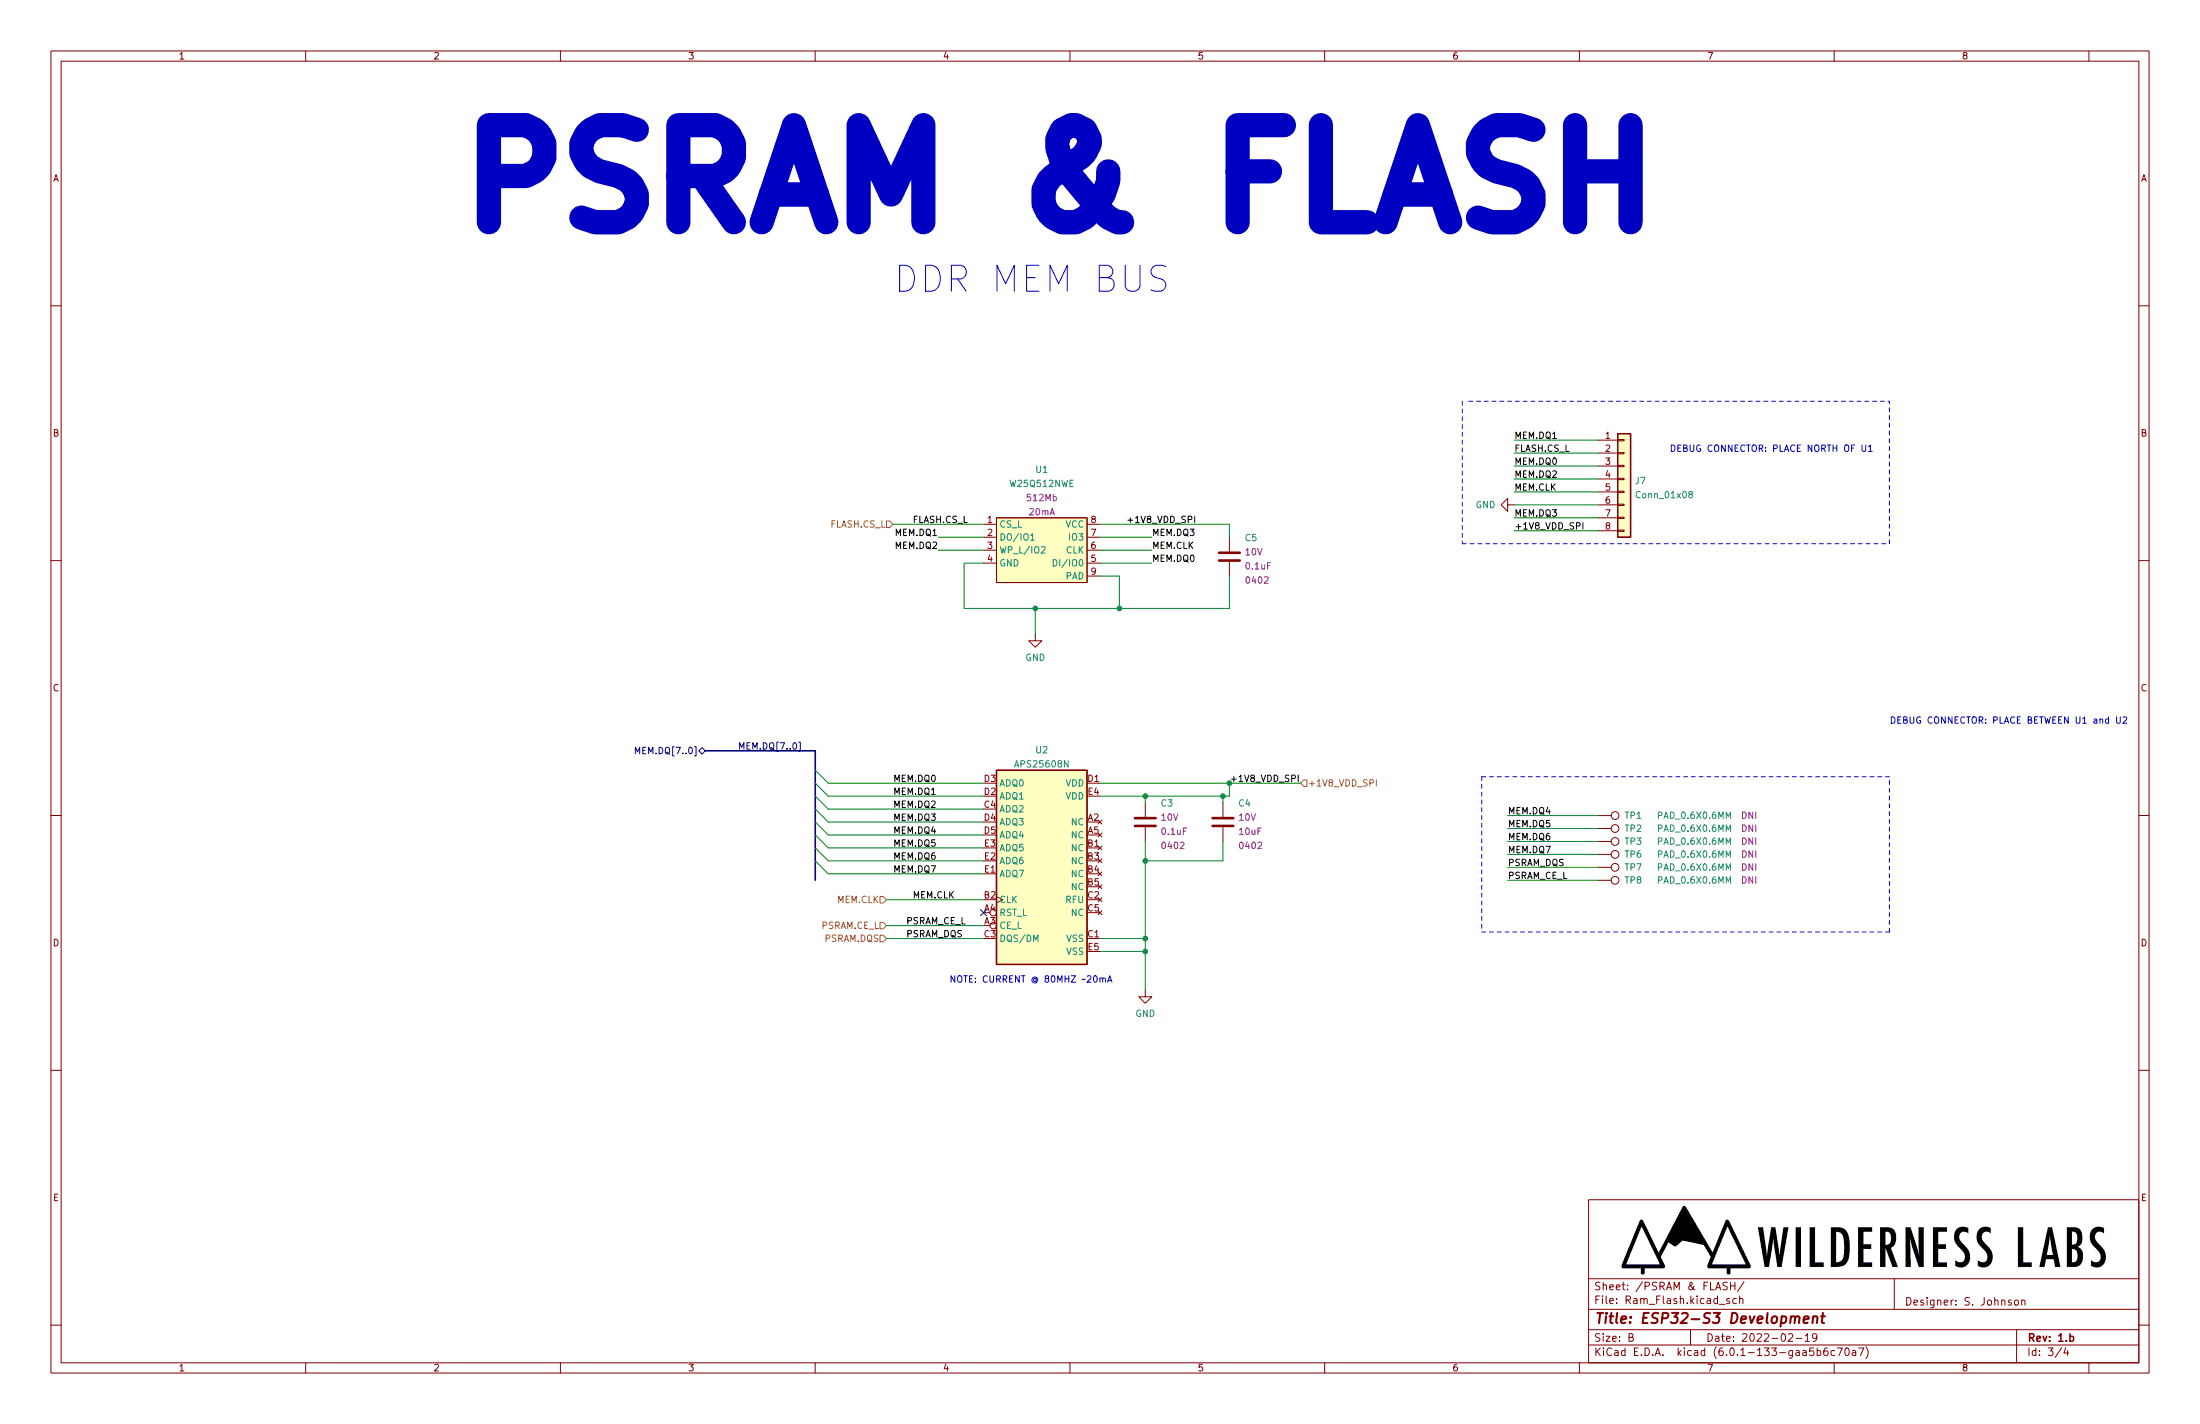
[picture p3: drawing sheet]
(kicad_sch (version 20211123) (generator eeschema)

 (paper "B")

 (title_block
  (title "ESP32-S3 Development")
  (date "2022-02-19")
  (rev "1.b")
  (comment 1 "S. Johnson"))

 (lib_symbols
  (symbol "Connector_Generic:Conn_01x08" (pin_names (offset 1.016) hide) (in_bom yes) (on_board yes)
   (property "Reference" "J" (id 0) (at 0 10.16 0) (effects (font (size 1.27 1.27))))
   (property "Value" "Conn_01x08" (id 1) (at 0 -12.7 0) (effects (font (size 1.27 1.27))))
   (property "Footprint" "" (id 2) (at 0 0 0) (effects (font (size 1.27 1.27)) hide))
   (property "Datasheet" "~" (id 3) (at 0 0 0) (effects (font (size 1.27 1.27)) hide))
   (symbol "Conn_01x08_1_1"
    (rectangle (start -1.27 -10.033) (end 0 -10.287) (stroke (width 0.1524) (type default) (color 0 0 0 0)) (fill (type none)))
    (rectangle (start -1.27 -7.493) (end 0 -7.747) (stroke (width 0.1524) (type default) (color 0 0 0 0)) (fill (type none)))
    (rectangle (start -1.27 -4.953) (end 0 -5.207) (stroke (width 0.1524) (type default) (color 0 0 0 0)) (fill (type none)))
    (rectangle (start -1.27 -2.413) (end 0 -2.667) (stroke (width 0.1524) (type default) (color 0 0 0 0)) (fill (type none)))
    (rectangle (start -1.27 0.127) (end 0 -0.127) (stroke (width 0.1524) (type default) (color 0 0 0 0)) (fill (type none)))
    (rectangle (start -1.27 2.667) (end 0 2.413) (stroke (width 0.1524) (type default) (color 0 0 0 0)) (fill (type none)))
    (rectangle (start -1.27 5.207) (end 0 4.953) (stroke (width 0.1524) (type default) (color 0 0 0 0)) (fill (type none)))
    (rectangle (start -1.27 7.747) (end 0 7.493) (stroke (width 0.1524) (type default) (color 0 0 0 0)) (fill (type none)))
    (rectangle (start -1.27 8.89) (end 1.27 -11.43) (stroke (width 0.254) (type default) (color 0 0 0 0)) (fill (type background)))
    (pin passive line (at -5.08 7.62 0) (length 3.81) (name "Pin_1" (effects (font (size 1.27 1.27)))) (number "1" (effects (font (size 1.27 1.27)))))
    (pin passive line (at -5.08 5.08 0) (length 3.81) (name "Pin_2" (effects (font (size 1.27 1.27)))) (number "2" (effects (font (size 1.27 1.27)))))
    (pin passive line (at -5.08 2.54 0) (length 3.81) (name "Pin_3" (effects (font (size 1.27 1.27)))) (number "3" (effects (font (size 1.27 1.27)))))
    (pin passive line (at -5.08 0 0) (length 3.81) (name "Pin_4" (effects (font (size 1.27 1.27)))) (number "4" (effects (font (size 1.27 1.27)))))
    (pin passive line (at -5.08 -2.54 0) (length 3.81) (name "Pin_5" (effects (font (size 1.27 1.27)))) (number "5" (effects (font (size 1.27 1.27)))))
    (pin passive line (at -5.08 -5.08 0) (length 3.81) (name "Pin_6" (effects (font (size 1.27 1.27)))) (number "6" (effects (font (size 1.27 1.27)))))
    (pin passive line (at -5.08 -7.62 0) (length 3.81) (name "Pin_7" (effects (font (size 1.27 1.27)))) (number "7" (effects (font (size 1.27 1.27)))))
    (pin passive line (at -5.08 -10.16 0) (length 3.81) (name "Pin_8" (effects (font (size 1.27 1.27)))) (number "8" (effects (font (size 1.27 1.27)))))))
  (symbol "SLJ_Capacitor_0402:C_0402_0.1UF_10V_X5R" (pin_numbers hide) (pin_names (offset 0.254)) (in_bom yes) (on_board yes)
   (property "Reference" "C" (id 0) (at 0.635 3.81 0) (effects (font (size 1.27 1.27)) (justify left)))
   (property "Value" "C_0402_0.1UF_10V_X5R" (id 1) (at 10.16 -11.43 0) (effects (font (size 1.27 1.27)) (justify left) hide))
   (property "Footprint" "SLJ_SMT:C_0402_1005Metric" (id 2) (at 0.9652 -2.54 0) (effects (font (size 1.27 1.27)) hide))
   (property "Datasheet" "~" (id 3) (at 0 1.27 0) (effects (font (size 1.27 1.27)) hide))
   (property "MF" "KEMET" (id 4) (at 22.86 -16.51 0) (effects (font (size 1.27 1.27)) hide))
   (property "PN" "C0402C104M8PACTU" (id 5) (at 20.32 -13.97 0) (effects (font (size 1.27 1.27)) hide))
   (property "MF2" "Samsung Electro-Mechanics" (id 6) (at 20.32 -19.05 0) (effects (font (size 1.27 1.27)) hide))
   (property "PN2" "CL05A104MP5NNNC" (id 7) (at 15.24 -21.59 0) (effects (font (size 1.27 1.27)) hide))
   (property "Voltage" "10V" (id 8) (at 7.62 -3.81 0) (effects (font (size 1.27 1.27))))
   (property "Tolerance" "20%" (id 9) (at 7.62 -6.35 0) (effects (font (size 1.27 1.27)) hide))
   (property "Cap_value" "0.1uF" (id 10) (at 7.62 -1.27 0) (effects (font (size 1.27 1.27))))
   (property "Size" "0402" (id 11) (at 7.62 1.27 0) (effects (font (size 1.27 1.27))))
   (symbol "C_0402_0.1UF_10V_X5R_0_1"
    (polyline (pts (xy -2.032 0.508) (xy 2.032 0.508)) (stroke (width 0.508) (type default) (color 0 0 0 0)) (fill (type none)))
    (polyline (pts (xy -2.032 2.032) (xy 2.032 2.032)) (stroke (width 0.508) (type default) (color 0 0 0 0)) (fill (type none))))
   (symbol "C_0402_0.1UF_10V_X5R_1_1"
    (pin passive line (at 0 5.08 270) (length 2.794) (name "~" (effects (font (size 1.27 1.27)))) (number "1" (effects (font (size 1.27 1.27)))))
    (pin passive line (at 0 -2.54 90) (length 2.794) (name "~" (effects (font (size 1.27 1.27)))) (number "2" (effects (font (size 1.27 1.27)))))))
  (symbol "SLJ_Capacitor_0402:C_0402_10UF_10V_X5R" (pin_numbers hide) (pin_names (offset 0.254)) (in_bom yes) (on_board yes)
   (property "Reference" "C" (id 0) (at 0.635 3.81 0) (effects (font (size 1.27 1.27)) (justify left)))
   (property "Value" "C_0402_10UF_10V_X5R" (id 1) (at 10.16 -11.43 0) (effects (font (size 1.27 1.27)) (justify left) hide))
   (property "Footprint" "SLJ_SMT:C_0402_1005Metric" (id 2) (at 0.9652 -2.54 0) (effects (font (size 1.27 1.27)) hide))
   (property "Datasheet" "~" (id 3) (at 0 1.27 0) (effects (font (size 1.27 1.27)) hide))
   (property "MF" "Samsung Electro-Mechanics" (id 4) (at 22.86 -16.51 0) (effects (font (size 1.27 1.27)) hide))
   (property "PN" "CL05A106MP5NUNC" (id 5) (at 20.32 -13.97 0) (effects (font (size 1.27 1.27)) hide))
   (property "MF2" "Samsung Electro-Mechanics" (id 6) (at 20.32 -19.05 0) (effects (font (size 1.27 1.27)) hide))
   (property "PN2" "CL05A106MP8NUB8" (id 7) (at 15.24 -21.59 0) (effects (font (size 1.27 1.27)) hide))
   (property "Voltage" "10V" (id 8) (at 7.62 -3.81 0) (effects (font (size 1.27 1.27))))
   (property "Tolerance" "20%" (id 9) (at 7.62 -6.35 0) (effects (font (size 1.27 1.27)) hide))
   (property "Cap_value" "10uF" (id 10) (at 7.62 -1.27 0) (effects (font (size 1.27 1.27))))
   (property "Size" "0402" (id 11) (at 7.62 1.27 0) (effects (font (size 1.27 1.27))))
   (symbol "C_0402_10UF_10V_X5R_0_1"
    (polyline (pts (xy -2.032 0.508) (xy 2.032 0.508)) (stroke (width 0.508) (type default) (color 0 0 0 0)) (fill (type none)))
    (polyline (pts (xy -2.032 2.032) (xy 2.032 2.032)) (stroke (width 0.508) (type default) (color 0 0 0 0)) (fill (type none))))
   (symbol "C_0402_10UF_10V_X5R_1_1"
    (pin passive line (at 0 5.08 270) (length 2.794) (name "~" (effects (font (size 1.27 1.27)))) (number "1" (effects (font (size 1.27 1.27)))))
    (pin passive line (at 0 -2.54 90) (length 2.794) (name "~" (effects (font (size 1.27 1.27)))) (number "2" (effects (font (size 1.27 1.27)))))))
  (symbol "SLJ_Mechanical:PAD_0.6X0.6MM" (pin_numbers hide) (pin_names (offset 0.762) hide) (in_bom yes) (on_board yes)
   (property "Reference" "TP" (id 0) (at 0 6.858 0) (effects (font (size 1.27 1.27))))
   (property "Value" "PAD_0.6X0.6MM" (id 1) (at 0 5.08 0) (effects (font (size 1.27 1.27))))
   (property "Footprint" "SLJ_Mechanical:PAD_SQ_0.6X0.6MM" (id 2) (at 5.08 0 0) (effects (font (size 1.27 1.27)) hide))
   (property "Datasheet" "~" (id 3) (at 5.08 0 0) (effects (font (size 1.27 1.27)) hide))
   (property "DNI" "DNI" (id 4) (at 2.54 -2.54 0) (effects (font (size 1.27 1.27))))
   (symbol "PAD_0.6X0.6MM_0_1"
    (circle (center 0 3.302) (radius 0.762) (stroke (width 0) (type default) (color 0 0 0 0)) (fill (type none))))
   (symbol "PAD_0.6X0.6MM_1_1"
    (pin passive line (at 0 0 90) (length 2.54) (name "1" (effects (font (size 1.27 1.27)))) (number "1" (effects (font (size 1.27 1.27)))))))
  (symbol "SLJ_Memory:APS25608N" (in_bom yes) (on_board yes)
   (property "Reference" "U" (id 0) (at -6.35 6.35 0) (effects (font (size 1.27 1.27))))
   (property "Value" "APS25608N" (id 1) (at 3.81 6.35 0) (effects (font (size 1.27 1.27)) (justify left)))
   (property "Footprint" "SLJ_BGA:BGA24C100P5X5_800X600X120N" (id 2) (at 0 -38.1 0) (effects (font (size 1.27 1.27)) hide))
   (property "Datasheet" "https://www.apmemory.com/wp-content/uploads/APM_PSRAM_OPI_Xccela-APS25608N-OBRx-v1.0-PKG.pdf" (id 3) (at 0 0 0) (effects (font (size 1.27 1.27)) hide))
   (property "MF" "AP memory" (id 4) (at 0 -43.18 0) (effects (font (size 1.27 1.27)) hide))
   (property "PN" "APS25608N-OBR-BD" (id 5) (at 0 -40.64 0) (effects (font (size 1.27 1.27)) hide))
   (symbol "APS25608N_0_0"
    (pin no_connect line (at 10.16 -20.32 180) (length 2.54) (name "NC" (effects (font (size 1.27 1.27)))) (number "B5" (effects (font (size 1.27 1.27)))))
    (pin power_in line (at 10.16 -30.48 180) (length 2.54) (name "VSS" (effects (font (size 1.27 1.27)))) (number "C1" (effects (font (size 1.27 1.27)))))
    (pin no_connect line (at 10.16 -22.86 180) (length 2.54) (name "RFU" (effects (font (size 1.27 1.27)))) (number "C2" (effects (font (size 1.27 1.27)))))
    (pin input line (at -12.7 -30.48 0) (length 2.54) (name "DQS/DM" (effects (font (size 1.27 1.27)))) (number "C3" (effects (font (size 1.27 1.27)))))
    (pin bidirectional line (at -12.7 -5.08 0) (length 2.54) (name "ADQ2" (effects (font (size 1.27 1.27)))) (number "C4" (effects (font (size 1.27 1.27)))))
    (pin no_connect line (at 10.16 -25.4 180) (length 2.54) (name "NC" (effects (font (size 1.27 1.27)))) (number "C5" (effects (font (size 1.27 1.27)))))
    (pin power_in line (at 10.16 0 180) (length 2.54) (name "VDD" (effects (font (size 1.27 1.27)))) (number "D1" (effects (font (size 1.27 1.27)))))
    (pin bidirectional line (at -12.7 -2.54 0) (length 2.54) (name "ADQ1" (effects (font (size 1.27 1.27)))) (number "D2" (effects (font (size 1.27 1.27)))))
    (pin bidirectional line (at -12.7 0 0) (length 2.54) (name "ADQ0" (effects (font (size 1.27 1.27)))) (number "D3" (effects (font (size 1.27 1.27)))))
    (pin bidirectional line (at -12.7 -7.62 0) (length 2.54) (name "ADQ3" (effects (font (size 1.27 1.27)))) (number "D4" (effects (font (size 1.27 1.27)))))
    (pin bidirectional line (at -12.7 -10.16 0) (length 2.54) (name "ADQ4" (effects (font (size 1.27 1.27)))) (number "D5" (effects (font (size 1.27 1.27)))))
    (pin bidirectional line (at -12.7 -17.78 0) (length 2.54) (name "ADQ7" (effects (font (size 1.27 1.27)))) (number "E1" (effects (font (size 1.27 1.27)))))
    (pin bidirectional line (at -12.7 -15.24 0) (length 2.54) (name "ADQ6" (effects (font (size 1.27 1.27)))) (number "E2" (effects (font (size 1.27 1.27)))))
    (pin bidirectional line (at -12.7 -12.7 0) (length 2.54) (name "ADQ5" (effects (font (size 1.27 1.27)))) (number "E3" (effects (font (size 1.27 1.27)))))
    (pin power_in line (at 10.16 -2.54 180) (length 2.54) (name "VDD" (effects (font (size 1.27 1.27)))) (number "E4" (effects (font (size 1.27 1.27)))))
    (pin power_in line (at 10.16 -33.02 180) (length 2.54) (name "VSS" (effects (font (size 1.27 1.27)))) (number "E5" (effects (font (size 1.27 1.27))))))
   (symbol "APS25608N_1_1"
    (rectangle (start -10.16 2.54) (end 7.62 -35.56) (stroke (width 0.254) (type default) (color 0 0 0 0)) (fill (type background)))
    (pin no_connect line (at 10.16 -7.62 180) (length 2.54) (name "NC" (effects (font (size 1.27 1.27)))) (number "A2" (effects (font (size 1.27 1.27)))))
    (pin input inverted (at -12.7 -27.94 0) (length 2.54) (name "CE_L" (effects (font (size 1.27 1.27)))) (number "A3" (effects (font (size 1.27 1.27)))))
    (pin input inverted (at -12.7 -25.4 0) (length 2.54) (name "RST_L" (effects (font (size 1.27 1.27)))) (number "A4" (effects (font (size 1.27 1.27)))))
    (pin no_connect line (at 10.16 -10.16 180) (length 2.54) (name "NC" (effects (font (size 1.27 1.27)))) (number "A5" (effects (font (size 1.27 1.27)))))
    (pin no_connect line (at 10.16 -12.7 180) (length 2.54) (name "NC" (effects (font (size 1.27 1.27)))) (number "B1" (effects (font (size 1.27 1.27)))))
    (pin input clock (at -12.7 -22.86 0) (length 2.54) (name "CLK" (effects (font (size 1.27 1.27)))) (number "B2" (effects (font (size 1.27 1.27)))))
    (pin no_connect line (at 10.16 -15.24 180) (length 2.54) (name "NC" (effects (font (size 1.27 1.27)))) (number "B3" (effects (font (size 1.27 1.27)))))
    (pin no_connect line (at 10.16 -17.78 180) (length 2.54) (name "NC" (effects (font (size 1.27 1.27)))) (number "B4" (effects (font (size 1.27 1.27)))))))
  (symbol "SLJ_Memory:W25Q512NWE" (in_bom yes) (on_board yes)
   (property "Reference" "U?" (id 0) (at 11.43 10.7359 0) (effects (font (size 1.27 1.27))))
   (property "Value" "W25Q512NWE" (id 1) (at 11.43 7.9608 0) (effects (font (size 1.27 1.27))))
   (property "Footprint" "SLJ_SMT:WSON-8-1EP_6x8mm_P1.27mm_EP3.4x4.3mm" (id 2) (at 0 0 0) (effects (font (size 1.27 1.27)) hide))
   (property "Datasheet" "https://drive.google.com/file/d/1-iOL5XZuBnhdoKz-WiYGnpQ-s3Av8qaO/view?usp=sharing" (id 3) (at 15.24 -22.86 0) (effects (font (size 1.27 1.27)) hide))
   (property "MF" "Winbond" (id 4) (at 12.7 2.54 0) (effects (font (size 1.27 1.27)) hide))
   (property "PN" "W25Q512NWEIM" (id 5) (at 12.7 -20.32 0) (effects (font (size 1.27 1.27)) hide))
   (property "DENSITY" "512Mb" (id 6) (at 11.43 5.1857 0) (effects (font (size 1.27 1.27))))
   (property "MAX CURRENT" "20mA" (id 7) (at 11.43 2.4106 0) (effects (font (size 1.27 1.27))))
   (property "VOLTAGE" "1.8V" (id 8) (at 0 0 0) (effects (font (size 1.27 1.27)) hide))
   (symbol "W25Q512NWE_0_0"
    (pin input line (at 0 0 0) (length 2.54) (name "CS_L" (effects (font (size 1.27 1.27)))) (number "1" (effects (font (size 1.27 1.27)))))
    (pin bidirectional line (at 0 -2.54 0) (length 2.54) (name "DO/IO1" (effects (font (size 1.27 1.27)))) (number "2" (effects (font (size 1.27 1.27)))))
    (pin bidirectional line (at 0 -5.08 0) (length 2.54) (name "WP_L/IO2" (effects (font (size 1.27 1.27)))) (number "3" (effects (font (size 1.27 1.27)))))
    (pin power_in line (at 0 -7.62 0) (length 2.54) (name "GND" (effects (font (size 1.27 1.27)))) (number "4" (effects (font (size 1.27 1.27)))))
    (pin bidirectional line (at 22.86 -7.62 180) (length 2.54) (name "DI/IO0" (effects (font (size 1.27 1.27)))) (number "5" (effects (font (size 1.27 1.27)))))
    (pin input line (at 22.86 -5.08 180) (length 2.54) (name "CLK" (effects (font (size 1.27 1.27)))) (number "6" (effects (font (size 1.27 1.27)))))
    (pin bidirectional line (at 22.86 -2.54 180) (length 2.54) (name "IO3" (effects (font (size 1.27 1.27)))) (number "7" (effects (font (size 1.27 1.27)))))
    (pin power_in line (at 22.86 0 180) (length 2.54) (name "VCC" (effects (font (size 1.27 1.27)))) (number "8" (effects (font (size 1.27 1.27))))))
   (symbol "W25Q512NWE_0_1"
    (rectangle (start 2.54 1.27) (end 20.32 -11.43) (stroke (width 0.1524) (type default) (color 0 0 0 0)) (fill (type background))))
   (symbol "W25Q512NWE_1_1"
    (pin unspecified line (at 22.86 -10.16 180) (length 2.54) (name "PAD" (effects (font (size 1.27 1.27)))) (number "9" (effects (font (size 1.27 1.27)))))))
  (symbol "power:GND" (power) (pin_names (offset 0)) (in_bom yes) (on_board yes)
   (property "Reference" "#PWR" (id 0) (at 0 -6.35 0) (effects (font (size 1.27 1.27)) hide))
   (property "Value" "GND" (id 1) (at 0 -3.81 0) (effects (font (size 1.27 1.27))))
   (property "Footprint" "" (id 2) (at 0 0 0) (effects (font (size 1.27 1.27)) hide))
   (property "Datasheet" "" (id 3) (at 0 0 0) (effects (font (size 1.27 1.27)) hide))
   (symbol "GND_0_1"
    (polyline (pts (xy 0 0) (xy 0 -1.27) (xy 1.27 -1.27) (xy 0 -2.54) (xy -1.27 -1.27) (xy 0 -1.27)) (stroke (width 0) (type default) (color 0 0 0 0)) (fill (type none))))
   (symbol "GND_1_1"
    (pin power_in line (at 0 0 270) (length 0) hide (name "GND" (effects (font (size 1.27 1.27)))) (number "1" (effects (font (size 1.27 1.27))))))))

 (junction (at 224.79 168.91) (diameter 0) (color 0 0 0 0))
 (junction (at 224.79 156.21) (diameter 0) (color 0 0 0 0))
 (junction (at 219.71 119.38) (diameter 0) (color 0 0 0 0))
 (junction (at 203.2 119.38) (diameter 0) (color 0 0 0 0))
 (junction (at 240.03 156.21) (diameter 0) (color 0 0 0 0))
 (junction (at 224.79 186.69) (diameter 0) (color 0 0 0 0))
 (junction (at 241.3 153.67) (diameter 0) (color 0 0 0 0))
 (junction (at 224.79 184.15) (diameter 0) (color 0 0 0 0))

 (no_connect (at 193.04 179.07))

 (bus_entry (at 160.02 153.67) (size 2.54 2.54) (stroke (width 0) (type default) (color 0 0 0 0)))
 (bus_entry (at 160.02 166.37) (size 2.54 2.54) (stroke (width 0) (type default) (color 0 0 0 0)))
 (bus_entry (at 160.02 168.91) (size 2.54 2.54) (stroke (width 0) (type default) (color 0 0 0 0)))
 (bus_entry (at 160.02 151.13) (size 2.54 2.54) (stroke (width 0) (type default) (color 0 0 0 0)))
 (bus_entry (at 160.02 156.21) (size 2.54 2.54) (stroke (width 0) (type default) (color 0 0 0 0)))
 (bus_entry (at 160.02 163.83) (size 2.54 2.54) (stroke (width 0) (type default) (color 0 0 0 0)))
 (bus_entry (at 160.02 161.29) (size 2.54 2.54) (stroke (width 0) (type default) (color 0 0 0 0)))
 (bus_entry (at 160.02 158.75) (size 2.54 2.54) (stroke (width 0) (type default) (color 0 0 0 0)))

 (wire (pts (xy 162.56 153.67) (xy 193.04 153.67)) (stroke (width 0) (type default) (color 0 0 0 0)))
 (wire (pts (xy 297.18 91.44) (xy 313.69 91.44)) (stroke (width 0) (type default) (color 0 0 0 0)))
 (bus (pts (xy 160.02 151.13) (xy 160.02 153.67)) (stroke (width 0) (type default) (color 0 0 0 0)))

 (wire (pts (xy 219.71 113.03) (xy 219.71 119.38)) (stroke (width 0) (type default) (color 0 0 0 0)))
 (wire (pts (xy 184.15 105.41) (xy 193.04 105.41)) (stroke (width 0) (type default) (color 0 0 0 0)))
 (polyline (pts (xy 290.83 152.4) (xy 290.83 182.88)) (stroke (width 0) (type default) (color 0 0 0 0)))

 (wire (pts (xy 241.3 113.03) (xy 241.3 119.38)) (stroke (width 0) (type default) (color 0 0 0 0)))
 (wire (pts (xy 215.9 113.03) (xy 219.71 113.03)) (stroke (width 0) (type default) (color 0 0 0 0)))
 (bus (pts (xy 160.02 147.32) (xy 160.02 151.13)) (stroke (width 0) (type default) (color 0 0 0 0)))

 (wire (pts (xy 241.3 156.21) (xy 241.3 153.67)) (stroke (width 0) (type default) (color 0 0 0 0)))
 (wire (pts (xy 224.79 168.91) (xy 240.03 168.91)) (stroke (width 0) (type default) (color 0 0 0 0)))
 (bus (pts (xy 160.02 163.83) (xy 160.02 166.37)) (stroke (width 0) (type default) (color 0 0 0 0)))

 (polyline (pts (xy 287.02 78.74) (xy 287.02 106.68)) (stroke (width 0) (type default) (color 0 0 0 0)))

 (wire (pts (xy 240.03 157.48) (xy 240.03 156.21)) (stroke (width 0) (type default) (color 0 0 0 0)))
 (wire (pts (xy 297.18 93.98) (xy 313.69 93.98)) (stroke (width 0) (type default) (color 0 0 0 0)))
 (wire (pts (xy 224.79 157.48) (xy 224.79 156.21)) (stroke (width 0) (type default) (color 0 0 0 0)))
 (wire (pts (xy 295.91 165.1) (xy 313.69 165.1)) (stroke (width 0) (type default) (color 0 0 0 0)))
 (wire (pts (xy 224.79 186.69) (xy 224.79 194.31)) (stroke (width 0) (type default) (color 0 0 0 0)))
 (bus (pts (xy 138.43 147.32) (xy 160.02 147.32)) (stroke (width 0) (type default) (color 0 0 0 0)))

 (polyline (pts (xy 370.84 182.88) (xy 370.84 152.4)) (stroke (width 0) (type default) (color 0 0 0 0)))

 (wire (pts (xy 219.71 119.38) (xy 203.2 119.38)) (stroke (width 0) (type default) (color 0 0 0 0)))
 (wire (pts (xy 297.18 101.6) (xy 313.69 101.6)) (stroke (width 0) (type default) (color 0 0 0 0)))
 (wire (pts (xy 162.56 168.91) (xy 193.04 168.91)) (stroke (width 0) (type default) (color 0 0 0 0)))
 (wire (pts (xy 297.18 96.52) (xy 313.69 96.52)) (stroke (width 0) (type default) (color 0 0 0 0)))
 (wire (pts (xy 295.91 167.64) (xy 313.69 167.64)) (stroke (width 0) (type default) (color 0 0 0 0)))
 (wire (pts (xy 184.15 107.95) (xy 193.04 107.95)) (stroke (width 0) (type default) (color 0 0 0 0)))
 (bus (pts (xy 160.02 168.91) (xy 160.02 172.72)) (stroke (width 0) (type default) (color 0 0 0 0)))

 (wire (pts (xy 295.91 170.18) (xy 313.69 170.18)) (stroke (width 0) (type default) (color 0 0 0 0)))
 (wire (pts (xy 295.91 172.72) (xy 313.69 172.72)) (stroke (width 0) (type default) (color 0 0 0 0)))
 (polyline (pts (xy 290.83 152.4) (xy 370.84 152.4)) (stroke (width 0) (type default) (color 0 0 0 0)))

 (wire (pts (xy 215.9 102.87) (xy 241.3 102.87)) (stroke (width 0) (type default) (color 0 0 0 0)))
 (polyline (pts (xy 370.84 106.68) (xy 370.84 78.74)) (stroke (width 0) (type default) (color 0 0 0 0)))

 (wire (pts (xy 226.06 107.95) (xy 215.9 107.95)) (stroke (width 0) (type default) (color 0 0 0 0)))
 (wire (pts (xy 295.91 162.56) (xy 313.69 162.56)) (stroke (width 0) (type default) (color 0 0 0 0)))
 (wire (pts (xy 224.79 184.15) (xy 224.79 186.69)) (stroke (width 0) (type default) (color 0 0 0 0)))
 (wire (pts (xy 162.56 161.29) (xy 193.04 161.29)) (stroke (width 0) (type default) (color 0 0 0 0)))
 (wire (pts (xy 215.9 153.67) (xy 241.3 153.67)) (stroke (width 0) (type default) (color 0 0 0 0)))
 (wire (pts (xy 297.18 86.36) (xy 313.69 86.36)) (stroke (width 0) (type default) (color 0 0 0 0)))
 (wire (pts (xy 224.79 156.21) (xy 240.03 156.21)) (stroke (width 0) (type default) (color 0 0 0 0)))
 (wire (pts (xy 215.9 156.21) (xy 224.79 156.21)) (stroke (width 0) (type default) (color 0 0 0 0)))
 (wire (pts (xy 162.56 171.45) (xy 193.04 171.45)) (stroke (width 0) (type default) (color 0 0 0 0)))
 (wire (pts (xy 162.56 156.21) (xy 193.04 156.21)) (stroke (width 0) (type default) (color 0 0 0 0)))
 (wire (pts (xy 203.2 119.38) (xy 189.23 119.38)) (stroke (width 0) (type default) (color 0 0 0 0)))
 (wire (pts (xy 224.79 168.91) (xy 224.79 184.15)) (stroke (width 0) (type default) (color 0 0 0 0)))
 (wire (pts (xy 162.56 163.83) (xy 193.04 163.83)) (stroke (width 0) (type default) (color 0 0 0 0)))
 (bus (pts (xy 160.02 158.75) (xy 160.02 161.29)) (stroke (width 0) (type default) (color 0 0 0 0)))

 (wire (pts (xy 241.3 102.87) (xy 241.3 105.41)) (stroke (width 0) (type default) (color 0 0 0 0)))
 (wire (pts (xy 203.2 119.38) (xy 203.2 124.46)) (stroke (width 0) (type default) (color 0 0 0 0)))
 (wire (pts (xy 189.23 119.38) (xy 189.23 110.49)) (stroke (width 0) (type default) (color 0 0 0 0)))
 (wire (pts (xy 224.79 165.1) (xy 224.79 168.91)) (stroke (width 0) (type default) (color 0 0 0 0)))
 (wire (pts (xy 240.03 165.1) (xy 240.03 168.91)) (stroke (width 0) (type default) (color 0 0 0 0)))
 (wire (pts (xy 215.9 105.41) (xy 226.06 105.41)) (stroke (width 0) (type default) (color 0 0 0 0)))
 (wire (pts (xy 297.18 104.14) (xy 313.69 104.14)) (stroke (width 0) (type default) (color 0 0 0 0)))
 (polyline (pts (xy 287.02 106.68) (xy 370.84 106.68)) (stroke (width 0) (type default) (color 0 0 0 0)))

 (bus (pts (xy 160.02 161.29) (xy 160.02 163.83)) (stroke (width 0) (type default) (color 0 0 0 0)))

 (wire (pts (xy 175.26 102.87) (xy 193.04 102.87)) (stroke (width 0) (type default) (color 0 0 0 0)))
 (wire (pts (xy 215.9 186.69) (xy 224.79 186.69)) (stroke (width 0) (type default) (color 0 0 0 0)))
 (wire (pts (xy 240.03 156.21) (xy 241.3 156.21)) (stroke (width 0) (type default) (color 0 0 0 0)))
 (bus (pts (xy 160.02 156.21) (xy 160.02 158.75)) (stroke (width 0) (type default) (color 0 0 0 0)))

 (wire (pts (xy 173.99 176.53) (xy 193.04 176.53)) (stroke (width 0) (type default) (color 0 0 0 0)))
 (wire (pts (xy 215.9 184.15) (xy 224.79 184.15)) (stroke (width 0) (type default) (color 0 0 0 0)))
 (wire (pts (xy 162.56 158.75) (xy 193.04 158.75)) (stroke (width 0) (type default) (color 0 0 0 0)))
 (bus (pts (xy 160.02 166.37) (xy 160.02 168.91)) (stroke (width 0) (type default) (color 0 0 0 0)))

 (polyline (pts (xy 290.83 182.88) (xy 370.84 182.88)) (stroke (width 0) (type default) (color 0 0 0 0)))

 (wire (pts (xy 297.18 88.9) (xy 313.69 88.9)) (stroke (width 0) (type default) (color 0 0 0 0)))
 (polyline (pts (xy 288.29 78.74) (xy 370.84 78.74)) (stroke (width 0) (type default) (color 0 0 0 0)))

 (wire (pts (xy 241.3 153.67) (xy 255.27 153.67)) (stroke (width 0) (type default) (color 0 0 0 0)))
 (wire (pts (xy 215.9 110.49) (xy 226.06 110.49)) (stroke (width 0) (type default) (color 0 0 0 0)))
 (wire (pts (xy 162.56 166.37) (xy 193.04 166.37)) (stroke (width 0) (type default) (color 0 0 0 0)))
 (wire (pts (xy 189.23 110.49) (xy 193.04 110.49)) (stroke (width 0) (type default) (color 0 0 0 0)))
 (wire (pts (xy 297.18 99.06) (xy 313.69 99.06)) (stroke (width 0) (type default) (color 0 0 0 0)))
 (wire (pts (xy 173.99 181.61) (xy 193.04 181.61)) (stroke (width 0) (type default) (color 0 0 0 0)))
 (wire (pts (xy 295.91 160.02) (xy 313.69 160.02)) (stroke (width 0) (type default) (color 0 0 0 0)))
 (bus (pts (xy 160.02 153.67) (xy 160.02 156.21)) (stroke (width 0) (type default) (color 0 0 0 0)))

 (wire (pts (xy 241.3 119.38) (xy 219.71 119.38)) (stroke (width 0) (type default) (color 0 0 0 0)))
 (wire (pts (xy 173.99 184.15) (xy 193.04 184.15)) (stroke (width 0) (type default) (color 0 0 0 0)))

 (text "DEBUG CONNECTOR: PLACE BETWEEN U1 and U2" (at 370.84 142.24 0) (effects (font (size 1.27 1.27)) (justify left bottom)))
 (text "DEBUG CONNECTOR: PLACE NORTH OF U1" (at 327.66 88.9 0) (effects (font (size 1.27 1.27)) (justify left bottom)))
 (text "NOTE: CURRENT @ 80MHZ ~20mA\n" (at 218.44 193.04 180) (effects (font (size 1.27 1.27)) (justify right bottom)))
 (text "PSRAM & FLASH" (at 327.66 50.8 180) (effects (font (size 19.05 19.05) (thickness 5.08) bold) (justify right bottom)))
 (text "DDR MEM BUS" (at 229.87 58.42 180) (effects (font (size 5.08 5.08)) (justify right bottom)))

 (label "MEM.DQ0" (at 297.18 91.44 0) (effects (font (size 1.27 1.27)) (justify left bottom)))
 (label "PSRAM_CE_L" (at 177.8 181.61 0) (effects (font (size 1.27 1.27)) (justify left bottom)))
 (label "MEM.DQ6" (at 175.26 168.91 0) (effects (font (size 1.27 1.27)) (justify left bottom)))
 (label "MEM.DQ1" (at 297.18 86.36 0) (effects (font (size 1.27 1.27)) (justify left bottom)))
 (label "MEM.DQ2" (at 184.15 107.95 180) (effects (font (size 1.27 1.27)) (justify right bottom)))
 (label "MEM.CLK" (at 179.07 176.53 0) (effects (font (size 1.27 1.27)) (justify left bottom)))
 (label "FLASH.CS_L" (at 297.18 88.9 0) (effects (font (size 1.27 1.27)) (justify left bottom)))
 (label "MEM.DQ3" (at 297.18 101.6 0) (effects (font (size 1.27 1.27)) (justify left bottom)))
 (label "MEM.DQ7" (at 295.91 167.64 0) (effects (font (size 1.27 1.27)) (justify left bottom)))
 (label "MEM.DQ4" (at 295.91 160.02 0) (effects (font (size 1.27 1.27)) (justify left bottom)))
 (label "MEM.CLK" (at 226.06 107.95 0) (effects (font (size 1.27 1.27)) (justify left bottom)))
 (label "MEM.DQ0" (at 226.06 110.49 0) (effects (font (size 1.27 1.27)) (justify left bottom)))
 (label "MEM.CLK" (at 297.18 96.52 0) (effects (font (size 1.27 1.27)) (justify left bottom)))
 (label "PSRAM_CE_L" (at 295.91 172.72 0) (effects (font (size 1.27 1.27)) (justify left bottom)))
 (label "+1V8_VDD_SPI" (at 241.3 153.67 0) (effects (font (size 1.27 1.27)) (justify left bottom)))
 (label "+1V8_VDD_SPI" (at 220.98 102.87 0) (effects (font (size 1.27 1.27)) (justify left bottom)))
 (label "MEM.DQ6" (at 295.91 165.1 0) (effects (font (size 1.27 1.27)) (justify left bottom)))
 (label "MEM.DQ2" (at 297.18 93.98 0) (effects (font (size 1.27 1.27)) (justify left bottom)))
 (label "FLASH.CS_L" (at 179.07 102.87 0) (effects (font (size 1.27 1.27)) (justify left bottom)))
 (label "MEM.DQ3" (at 226.06 105.41 0) (effects (font (size 1.27 1.27)) (justify left bottom)))
 (label "MEM.DQ4" (at 175.26 163.83 0) (effects (font (size 1.27 1.27)) (justify left bottom)))
 (label "MEM.DQ3" (at 175.26 161.29 0) (effects (font (size 1.27 1.27)) (justify left bottom)))
 (label "MEM.DQ0" (at 175.26 153.67 0) (effects (font (size 1.27 1.27)) (justify left bottom)))
 (label "MEM.DQ5" (at 295.91 162.56 0) (effects (font (size 1.27 1.27)) (justify left bottom)))
 (label "MEM.DQ2" (at 175.26 158.75 0) (effects (font (size 1.27 1.27)) (justify left bottom)))
 (label "MEM.DQ5" (at 175.26 166.37 0) (effects (font (size 1.27 1.27)) (justify left bottom)))
 (label "MEM.DQ[7..0]" (at 144.78 147.32 0) (effects (font (size 1.27 1.27)) (justify left bottom)))
 (label "PSRAM_DQS" (at 177.8 184.15 0) (effects (font (size 1.27 1.27)) (justify left bottom)))
 (label "+1V8_VDD_SPI" (at 297.18 104.14 0) (effects (font (size 1.27 1.27)) (justify left bottom)))
 (label "MEM.DQ1" (at 175.26 156.21 0) (effects (font (size 1.27 1.27)) (justify left bottom)))
 (label "MEM.DQ1" (at 184.15 105.41 180) (effects (font (size 1.27 1.27)) (justify right bottom)))
 (label "MEM.DQ7" (at 175.26 171.45 0) (effects (font (size 1.27 1.27)) (justify left bottom)))
 (label "PSRAM_DQS" (at 295.91 170.18 0) (effects (font (size 1.27 1.27)) (justify left bottom)))

 (hierarchical_label "+1V8_VDD_SPI" (shape input) (at 255.27 153.67 0) (effects (font (size 1.27 1.27)) (justify left)))
 (hierarchical_label "MEM.DQ[7..0]" (shape bidirectional) (at 138.43 147.32 180) (effects (font (size 1.27 1.27)) (justify right)))
 (hierarchical_label "PSRAM.CE_L" (shape input) (at 173.99 181.61 180) (effects (font (size 1.27 1.27)) (justify right)))
 (hierarchical_label "MEM.CLK" (shape input) (at 173.99 176.53 180) (effects (font (size 1.27 1.27)) (justify right)))
 (hierarchical_label "PSRAM.DQS" (shape input) (at 173.99 184.15 180) (effects (font (size 1.27 1.27)) (justify right)))
 (hierarchical_label "FLASH.CS_L" (shape input) (at 175.26 102.87 180) (effects (font (size 1.27 1.27)) (justify right)))

 (symbol (lib_id "SLJ_Mechanical:PAD_0.6X0.6MM") (at 313.69 172.72 270) (unit 1) (in_bom yes) (on_board yes)
  (property "Reference" "TP8" (id 0) (at 318.77 172.72 90) (effects (font (size 1.27 1.27)) (justify left)))
  (property "Value" "PAD_0.6X0.6MM" (id 1) (at 325.12 172.72 90) (effects (font (size 1.27 1.27)) (justify left)))
  (property "Footprint" "SLJ_Mechanical:PAD_SQ_0.6X0.6MM" (id 2) (at 313.69 177.8 0) (effects (font (size 1.27 1.27)) hide))
  (property "Datasheet" "~" (id 3) (at 313.69 177.8 0) (effects (font (size 1.27 1.27)) hide))
  (property "DNI" "DNI" (id 4) (at 341.63 172.72 90) (effects (font (size 1.27 1.27)) (justify left))) (pin "1"))

 (symbol (lib_id "SLJ_Memory:APS25608N") (at 205.74 153.67 0) (unit 1) (in_bom yes) (on_board yes) (fields_autoplaced)
  (property "Reference" "U2" (id 0) (at 204.47 147.1635 0))
  (property "Value" "APS25608N" (id 1) (at 204.47 149.9386 0))
  (property "Footprint" "SLJ_BGA:BGA24C100P5X5_800X600X120N" (id 2) (at 205.74 191.77 0) (effects (font (size 1.27 1.27)) hide))
  (property "Datasheet" "https://www.apmemory.com/wp-content/uploads/APM_PSRAM_OPI_Xccela-APS25608N-OBRx-v1.0-PKG.pdf" (id 3) (at 205.74 153.67 0) (effects (font (size 1.27 1.27)) hide))
  (property "MF" "AP memory" (id 4) (at 205.74 196.85 0) (effects (font (size 1.27 1.27)) hide))
  (property "PN" "APS25608N-OBR-BD" (id 5) (at 205.74 194.31 0) (effects (font (size 1.27 1.27)) hide))
  (property "MAX CURRENT" "26mA" (id 6) (at 205.74 153.67 0) (effects (font (size 1.27 1.27)) hide)) (pin "B5") (pin "C1") (pin "C2") (pin "C3") (pin "C4") (pin "C5") (pin "D1") (pin "D2") (pin "D3") (pin "D4") (pin "D5") (pin "E1") (pin "E2") (pin "E3") (pin "E4") (pin "E5") (pin "A2") (pin "A3") (pin "A4") (pin "A5") (pin "B1") (pin "B2") (pin "B3") (pin "B4"))

 (symbol (lib_id "Connector_Generic:Conn_01x08") (at 318.77 93.98 0) (unit 1) (in_bom no) (on_board yes) (fields_autoplaced)
  (property "Reference" "J7" (id 0) (at 320.802 94.3415 0) (effects (font (size 1.27 1.27)) (justify left)))
  (property "Value" "Conn_01x08" (id 1) (at 320.802 97.1166 0) (effects (font (size 1.27 1.27)) (justify left)))
  (property "Footprint" "Connector_PinHeader_2.54mm:PinHeader_2x04_P2.54mm_Vertical" (id 2) (at 318.77 93.98 0) (effects (font (size 1.27 1.27)) hide))
  (property "Datasheet" "~" (id 3) (at 318.77 93.98 0) (effects (font (size 1.27 1.27)) hide)) (pin "1") (pin "2") (pin "3") (pin "4") (pin "5") (pin "6") (pin "7") (pin "8"))

 (symbol (lib_id "SLJ_Mechanical:PAD_0.6X0.6MM") (at 313.69 170.18 270) (unit 1) (in_bom yes) (on_board yes)
  (property "Reference" "TP7" (id 0) (at 318.77 170.18 90) (effects (font (size 1.27 1.27)) (justify left)))
  (property "Value" "PAD_0.6X0.6MM" (id 1) (at 325.12 170.18 90) (effects (font (size 1.27 1.27)) (justify left)))
  (property "Footprint" "SLJ_Mechanical:PAD_SQ_0.6X0.6MM" (id 2) (at 313.69 175.26 0) (effects (font (size 1.27 1.27)) hide))
  (property "Datasheet" "~" (id 3) (at 313.69 175.26 0) (effects (font (size 1.27 1.27)) hide))
  (property "DNI" "DNI" (id 4) (at 341.63 170.18 90) (effects (font (size 1.27 1.27)) (justify left))) (pin "1"))

 (symbol (lib_id "SLJ_Capacitor_0402:C_0402_0.1UF_10V_X5R") (at 224.79 162.56 0) (unit 1) (in_bom yes) (on_board yes) (fields_autoplaced)
  (property "Reference" "C3" (id 0) (at 227.711 157.6064 0) (effects (font (size 1.27 1.27)) (justify left)))
  (property "Value" "C_0402_0.1UF_10V_X5R" (id 1) (at 234.95 173.99 0) (effects (font (size 1.27 1.27)) (justify left) hide))
  (property "Footprint" "SLJ_SMT:C_0402_1005Metric" (id 2) (at 225.7552 165.1 0) (effects (font (size 1.27 1.27)) hide))
  (property "Datasheet" "~" (id 3) (at 224.79 161.29 0) (effects (font (size 1.27 1.27)) hide))
  (property "MF" "KEMET" (id 4) (at 247.65 179.07 0) (effects (font (size 1.27 1.27)) hide))
  (property "PN" "C0402C104M8PACTU" (id 5) (at 245.11 176.53 0) (effects (font (size 1.27 1.27)) hide))
  (property "MF2" "Samsung Electro-Mechanics" (id 6) (at 245.11 181.61 0) (effects (font (size 1.27 1.27)) hide))
  (property "PN2" "CL05A104MP5NNNC" (id 7) (at 240.03 184.15 0) (effects (font (size 1.27 1.27)) hide))
  (property "Voltage" "10V" (id 8) (at 227.711 160.3815 0) (effects (font (size 1.27 1.27)) (justify left)))
  (property "Tolerance" "20%" (id 9) (at 232.41 168.91 0) (effects (font (size 1.27 1.27)) hide))
  (property "Cap_value" "0.1uF" (id 10) (at 227.711 163.1566 0) (effects (font (size 1.27 1.27)) (justify left)))
  (property "Size" "0402" (id 11) (at 227.711 165.9317 0) (effects (font (size 1.27 1.27)) (justify left))) (pin "1") (pin "2"))

 (symbol (lib_id "SLJ_Mechanical:PAD_0.6X0.6MM") (at 313.69 167.64 270) (unit 1) (in_bom yes) (on_board yes)
  (property "Reference" "TP6" (id 0) (at 318.77 167.64 90) (effects (font (size 1.27 1.27)) (justify left)))
  (property "Value" "PAD_0.6X0.6MM" (id 1) (at 325.12 167.64 90) (effects (font (size 1.27 1.27)) (justify left)))
  (property "Footprint" "SLJ_Mechanical:PAD_SQ_0.6X0.6MM" (id 2) (at 313.69 172.72 0) (effects (font (size 1.27 1.27)) hide))
  (property "Datasheet" "~" (id 3) (at 313.69 172.72 0) (effects (font (size 1.27 1.27)) hide))
  (property "DNI" "DNI" (id 4) (at 341.63 167.64 90) (effects (font (size 1.27 1.27)) (justify left))) (pin "1"))

 (symbol (lib_id "SLJ_Capacitor_0402:C_0402_10UF_10V_X5R") (at 240.03 162.56 0) (unit 1) (in_bom yes) (on_board yes) (fields_autoplaced)
  (property "Reference" "C4" (id 0) (at 242.951 157.6064 0) (effects (font (size 1.27 1.27)) (justify left)))
  (property "Value" "C_0402_10UF_10V_X5R" (id 1) (at 250.19 173.99 0) (effects (font (size 1.27 1.27)) (justify left) hide))
  (property "Footprint" "SLJ_SMT:C_0402_1005Metric" (id 2) (at 240.9952 165.1 0) (effects (font (size 1.27 1.27)) hide))
  (property "Datasheet" "~" (id 3) (at 240.03 161.29 0) (effects (font (size 1.27 1.27)) hide))
  (property "MF" "Samsung Electro-Mechanics" (id 4) (at 262.89 179.07 0) (effects (font (size 1.27 1.27)) hide))
  (property "PN" "CL05A106MP5NUNC" (id 5) (at 260.35 176.53 0) (effects (font (size 1.27 1.27)) hide))
  (property "MF2" "Samsung Electro-Mechanics" (id 6) (at 260.35 181.61 0) (effects (font (size 1.27 1.27)) hide))
  (property "PN2" "CL05A106MP8NUB8" (id 7) (at 255.27 184.15 0) (effects (font (size 1.27 1.27)) hide))
  (property "Voltage" "10V" (id 8) (at 242.951 160.3815 0) (effects (font (size 1.27 1.27)) (justify left)))
  (property "Tolerance" "20%" (id 9) (at 247.65 168.91 0) (effects (font (size 1.27 1.27)) hide))
  (property "Cap_value" "10uF" (id 10) (at 242.951 163.1566 0) (effects (font (size 1.27 1.27)) (justify left)))
  (property "Size" "0402" (id 11) (at 242.951 165.9317 0) (effects (font (size 1.27 1.27)) (justify left))) (pin "1") (pin "2"))

 (symbol (lib_id "SLJ_Capacitor_0402:C_0402_0.1UF_10V_X5R") (at 241.3 110.49 0) (unit 1) (in_bom yes) (on_board yes) (fields_autoplaced)
  (property "Reference" "C5" (id 0) (at 244.221 105.5364 0) (effects (font (size 1.27 1.27)) (justify left)))
  (property "Value" "C_0402_0.1UF_10V_X5R" (id 1) (at 251.46 121.92 0) (effects (font (size 1.27 1.27)) (justify left) hide))
  (property "Footprint" "SLJ_SMT:C_0402_1005Metric" (id 2) (at 242.2652 113.03 0) (effects (font (size 1.27 1.27)) hide))
  (property "Datasheet" "~" (id 3) (at 241.3 109.22 0) (effects (font (size 1.27 1.27)) hide))
  (property "MF" "KEMET" (id 4) (at 264.16 127 0) (effects (font (size 1.27 1.27)) hide))
  (property "PN" "C0402C104M8PACTU" (id 5) (at 261.62 124.46 0) (effects (font (size 1.27 1.27)) hide))
  (property "MF2" "Samsung Electro-Mechanics" (id 6) (at 261.62 129.54 0) (effects (font (size 1.27 1.27)) hide))
  (property "PN2" "CL05A104MP5NNNC" (id 7) (at 256.54 132.08 0) (effects (font (size 1.27 1.27)) hide))
  (property "Voltage" "10V" (id 8) (at 244.221 108.3115 0) (effects (font (size 1.27 1.27)) (justify left)))
  (property "Tolerance" "20%" (id 9) (at 248.92 116.84 0) (effects (font (size 1.27 1.27)) hide))
  (property "Cap_value" "0.1uF" (id 10) (at 244.221 111.0866 0) (effects (font (size 1.27 1.27)) (justify left)))
  (property "Size" "0402" (id 11) (at 244.221 113.8617 0) (effects (font (size 1.27 1.27)) (justify left))) (pin "1") (pin "2"))

 (symbol (lib_id "power:GND") (at 297.18 99.06 270) (unit 1) (in_bom yes) (on_board yes)
  (property "Reference" "#PWR08" (id 0) (at 290.83 99.06 0) (effects (font (size 1.27 1.27)) hide))
  (property "Value" "GND" (id 1) (at 289.56 99.06 90) (effects (font (size 1.27 1.27)) (justify left)))
  (property "Footprint" "" (id 2) (at 297.18 99.06 0) (effects (font (size 1.27 1.27)) hide))
  (property "Datasheet" "" (id 3) (at 297.18 99.06 0) (effects (font (size 1.27 1.27)) hide)) (pin "1"))

 (symbol (lib_id "SLJ_Mechanical:PAD_0.6X0.6MM") (at 313.69 162.56 270) (unit 1) (in_bom yes) (on_board yes)
  (property "Reference" "TP2" (id 0) (at 318.77 162.56 90) (effects (font (size 1.27 1.27)) (justify left)))
  (property "Value" "PAD_0.6X0.6MM" (id 1) (at 325.12 162.56 90) (effects (font (size 1.27 1.27)) (justify left)))
  (property "Footprint" "SLJ_Mechanical:PAD_SQ_0.6X0.6MM" (id 2) (at 313.69 167.64 0) (effects (font (size 1.27 1.27)) hide))
  (property "Datasheet" "~" (id 3) (at 313.69 167.64 0) (effects (font (size 1.27 1.27)) hide))
  (property "DNI" "DNI" (id 4) (at 341.63 162.56 90) (effects (font (size 1.27 1.27)) (justify left))) (pin "1"))

 (symbol (lib_id "SLJ_Memory:W25Q512NWE") (at 193.04 102.87 0) (unit 1) (in_bom yes) (on_board yes) (fields_autoplaced)
  (property "Reference" "U1" (id 0) (at 204.47 92.1341 0))
  (property "Value" "W25Q512NWE" (id 1) (at 204.47 94.9092 0))
  (property "Footprint" "SLJ_SMT:WSON-8-1EP_6x8mm_P1.27mm_EP3.4x4.3mm" (id 2) (at 193.04 102.87 0) (effects (font (size 1.27 1.27)) hide))
  (property "Datasheet" "https://drive.google.com/file/d/1-iOL5XZuBnhdoKz-WiYGnpQ-s3Av8qaO/view?usp=sharing" (id 3) (at 208.28 125.73 0) (effects (font (size 1.27 1.27)) hide))
  (property "MF" "Winbond" (id 4) (at 205.74 100.33 0) (effects (font (size 1.27 1.27)) hide))
  (property "PN" "W25Q512NWEIM" (id 5) (at 205.74 123.19 0) (effects (font (size 1.27 1.27)) hide))
  (property "DENSITY" "512Mb" (id 6) (at 204.47 97.6843 0))
  (property "MAX CURRENT" "20mA" (id 7) (at 204.47 100.4594 0))
  (property "VOLTAGE" "1.8V" (id 8) (at 193.04 102.87 0) (effects (font (size 1.27 1.27)) hide)) (pin "1") (pin "2") (pin "3") (pin "4") (pin "5") (pin "6") (pin "7") (pin "8") (pin "9"))

 (symbol (lib_id "power:GND") (at 224.79 194.31 0) (unit 1) (in_bom yes) (on_board yes) (fields_autoplaced)
  (property "Reference" "#PWR0108" (id 0) (at 224.79 200.66 0) (effects (font (size 1.27 1.27)) hide))
  (property "Value" "GND" (id 1) (at 224.79 198.8725 0))
  (property "Footprint" "" (id 2) (at 224.79 194.31 0) (effects (font (size 1.27 1.27)) hide))
  (property "Datasheet" "" (id 3) (at 224.79 194.31 0) (effects (font (size 1.27 1.27)) hide)) (pin "1"))

 (symbol (lib_id "power:GND") (at 203.2 124.46 0) (unit 1) (in_bom yes) (on_board yes) (fields_autoplaced)
  (property "Reference" "#PWR0107" (id 0) (at 203.2 130.81 0) (effects (font (size 1.27 1.27)) hide))
  (property "Value" "GND" (id 1) (at 203.2 129.0225 0))
  (property "Footprint" "" (id 2) (at 203.2 124.46 0) (effects (font (size 1.27 1.27)) hide))
  (property "Datasheet" "" (id 3) (at 203.2 124.46 0) (effects (font (size 1.27 1.27)) hide)) (pin "1"))

 (symbol (lib_id "SLJ_Mechanical:PAD_0.6X0.6MM") (at 313.69 160.02 270) (unit 1) (in_bom yes) (on_board yes)
  (property "Reference" "TP1" (id 0) (at 318.77 160.02 90) (effects (font (size 1.27 1.27)) (justify left)))
  (property "Value" "PAD_0.6X0.6MM" (id 1) (at 325.12 160.02 90) (effects (font (size 1.27 1.27)) (justify left)))
  (property "Footprint" "SLJ_Mechanical:PAD_SQ_0.6X0.6MM" (id 2) (at 313.69 165.1 0) (effects (font (size 1.27 1.27)) hide))
  (property "Datasheet" "~" (id 3) (at 313.69 165.1 0) (effects (font (size 1.27 1.27)) hide))
  (property "DNI" "DNI" (id 4) (at 341.63 160.02 90) (effects (font (size 1.27 1.27)) (justify left))) (pin "1"))

 (symbol (lib_id "SLJ_Mechanical:PAD_0.6X0.6MM") (at 313.69 165.1 270) (unit 1) (in_bom yes) (on_board yes)
  (property "Reference" "TP3" (id 0) (at 318.77 165.1 90) (effects (font (size 1.27 1.27)) (justify left)))
  (property "Value" "PAD_0.6X0.6MM" (id 1) (at 325.12 165.1 90) (effects (font (size 1.27 1.27)) (justify left)))
  (property "Footprint" "SLJ_Mechanical:PAD_SQ_0.6X0.6MM" (id 2) (at 313.69 170.18 0) (effects (font (size 1.27 1.27)) hide))
  (property "Datasheet" "~" (id 3) (at 313.69 170.18 0) (effects (font (size 1.27 1.27)) hide))
  (property "DNI" "DNI" (id 4) (at 341.63 165.1 90) (effects (font (size 1.27 1.27)) (justify left))) (pin "1")))
